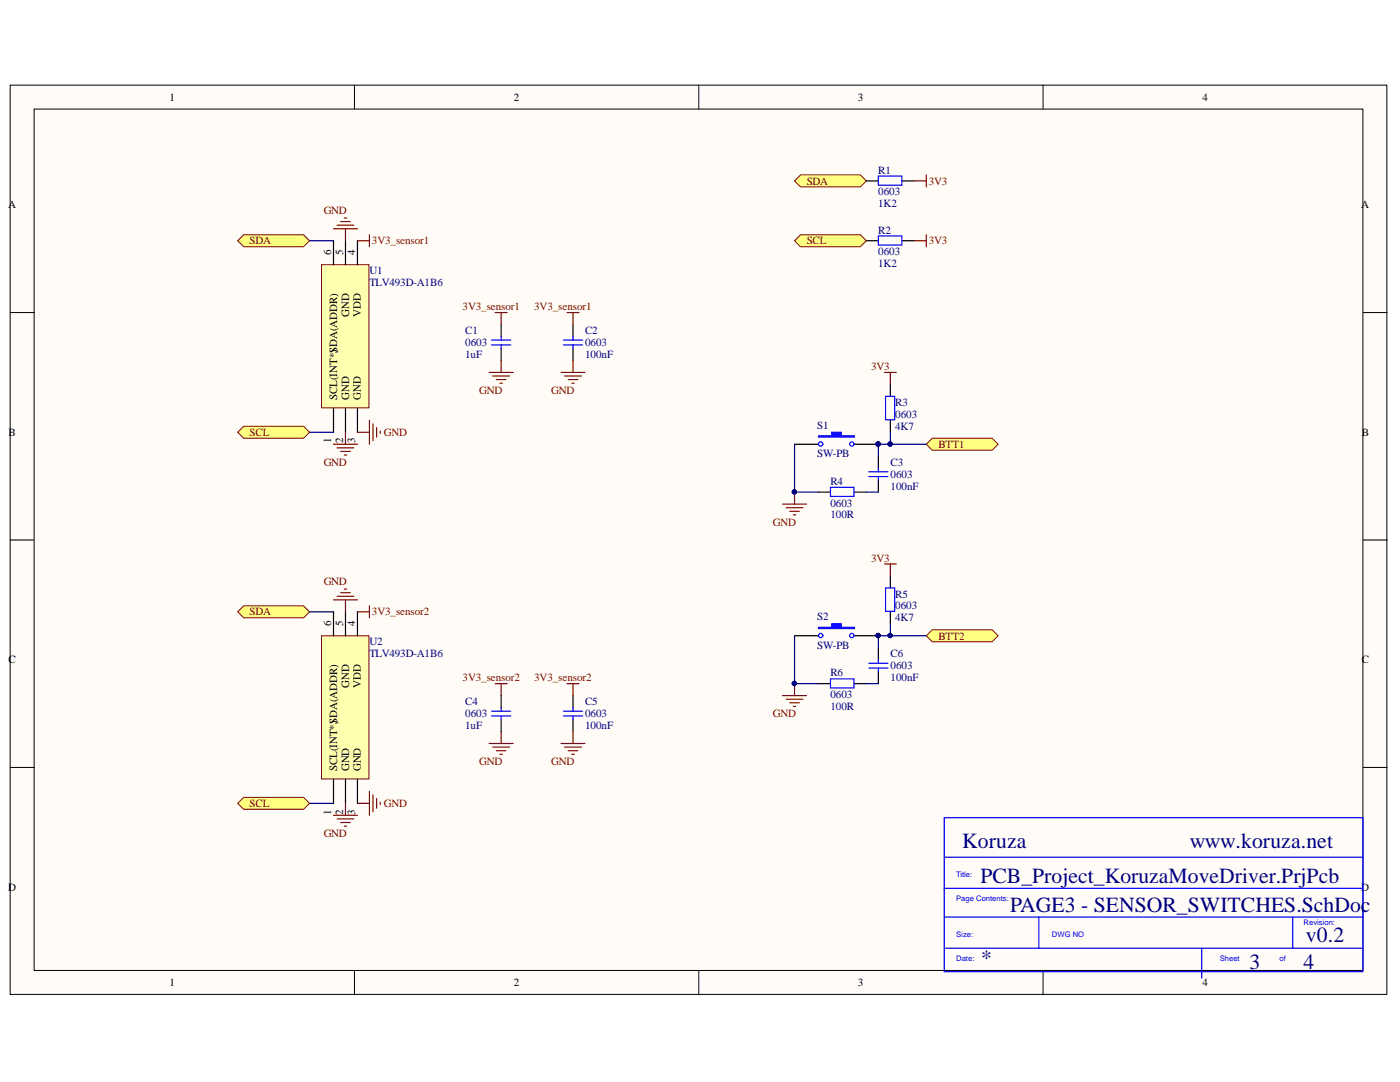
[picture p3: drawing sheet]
<svg xmlns="http://www.w3.org/2000/svg" width="279mm" height="216mm" viewBox="0 0 279 216" stroke-linecap="round" stroke-linejoin="round" font-family="sans-serif">
<g fill="#fffcf8" stroke="#000" stroke-width=".2">
<path d="M2 17h274.8v181.4h-274.8z"/>
<path d="M6.8 21.8h265.2v171.8h-265.2z"/>
</g>
<path d="M70.7 17v4.8M139.5 17v4.8M208.2 17v4.8M2 62.4h4.8M272.1 62.4h4.8M2 107.8h4.8M272.1 107.8h4.8M2 153.1h4.8M272.1 153.1h4.8M70.7 193.7v4.8M139.5 193.7v4.8M208.2 193.7v4.8" fill="none" stroke="#000" stroke-width=".2"/>
<path d="M100 64.8v2.3M100 69.5v2.4M114.4 64.8v2.3M114.4 69.5v2.4" fill="none" stroke="#000" stroke-width=".24"/>
<path d="M98.1 67.9h3.8M98.1 68.8h3.8M100 67.1v.8M100 68.8v.7M112.4 67.9h3.9M112.4 68.8h3.9M114.4 67.1v.8M114.4 68.8v.7" fill="none" stroke="#00f" stroke-width=".24"/>
<path d="M97.6 74.3h4.8M98.3 75h3.4M99.1 75.7h1.9M99.8 76.5h.5M100 71.9v2.4M112 74.3h4.7M112.7 75h3.3M113.4 75.7h1.9M114.1 76.5h.5M114.4 71.9v2.4" fill="none" stroke="#800000" stroke-width=".24"/>
<path d="M64.2 52.8h9.4v28.6h-9.4z" fill="#ffffb0" stroke="#800000" stroke-width=".2"/>
<path d="M66.6 48v4.8M68.9 48v4.8M71.3 48v4.8M66.6 81.5v4.8M68.9 81.5v4.8M71.3 81.5v4.8" fill="none" stroke="#000" stroke-width=".24"/>
<g fill="none" stroke="#800000" stroke-width=".24">
<path d="M66.6 45.7h4.7M67.3 44.9h3.3M68 44.2h1.9M68.7 43.5h.5M68.9 45.7v2.3M66.6 88.6h4.7M67.3 89.4h3.3M68 90.1h1.9M68.7 90.8h.5M68.9 86.3v2.3M71.3 86.3h2.4M73.7 83.9v4.7"/>
<path d="M74.4 84.6v3.3M75.2 85.3v1.9M75.9 86v.5"/>
</g>
<path d="M61.8 48h4.8M61.8 86.3h4.8" fill="none" stroke="#000080" stroke-width=".24"/>
<g fill="#ffff80" stroke="#800000" stroke-width=".2">
<path d="M47.4 48l1.2-1.2h12l1.2 1.2-1.2 1.2h-12z" fill-rule="evenodd"/>
<path d="M47.4 86.3l1.2-1.2h12l1.2 1.2-1.2 1.1h-12z" fill-rule="evenodd"/>
</g>
<path d="M97.6 148.4h4.8M98.3 149.1h3.4M99.1 149.8h1.9M99.8 150.5h.5M100 146v2.4M112 148.4h4.7M112.7 149.1h3.3M113.4 149.8h1.9M114.1 150.5h.5M114.4 146v2.4" fill="none" stroke="#800000" stroke-width=".24"/>
<path d="M114.4 138.8v2.4M114.4 143.6v2.4" fill="none" stroke="#000" stroke-width=".24"/>
<path d="M112.4 141.9h3.9M112.4 142.9h3.9M114.4 141.2v.7M114.4 142.9v.7" fill="none" stroke="#00f" stroke-width=".24"/>
<path d="M64.2 126.9h9.4v28.5h-9.4z" fill="#ffffb0" stroke="#800000" stroke-width=".2"/>
<path d="M172.9 48h2.4M180.1 48h2.4M66.6 122.1v4.8M68.9 122.1v4.8M71.3 122.1v4.8M66.6 155.5v4.8M68.9 155.5v4.8M71.3 155.5v4.8" fill="none" stroke="#000" stroke-width=".24"/>
<g fill="none" stroke="#800000" stroke-width=".24">
<path d="M182.5 48h2.4M184.9 46.8v2.4M66.6 119.7h4.7M67.3 119h3.3M68 118.3h1.9M68.7 117.5h.5M68.9 119.7v2.4M73.7 157.9v4.8M74.4 158.6v3.4M75.2 159.3v2M66.6 162.7h4.7M67.3 163.4h3.3"/>
<path d="M68 164.1h1.9M68.7 164.8h.5M68.9 160.3v2.4M71.3 160.3h2.4M75.9 160.1v.4"/>
</g>
<path d="M175.3 47.1h4.7v1.8h-4.7z" fill="none" stroke="#00f" stroke-width=".24"/>
<path d="M61.8 160.3h4.8" fill="none" stroke="#000080" stroke-width=".24"/>
<g fill="#ffff80" stroke="#800000" stroke-width=".2">
<path d="M47.4 122.1l1.2-1.2h12l1.2 1.2-1.2 1.2h-12z" fill-rule="evenodd"/>
<path d="M47.4 160.3l1.2-1.2h12l1.2 1.2-1.2 1.2h-12z" fill-rule="evenodd"/>
</g>
<path d="M71.3 48h2.4M73.7 46.8v2.4" fill="none" stroke="#800000" stroke-width=".24"/>
<path d="M158.6 88.6h4.7M170.5 88.6h4.8" fill="none" stroke="#000" stroke-width=".24"/>
<circle cx="175.3" cy="88.6" r=".43" fill="#000080" stroke="#000080" stroke-width=".2"/>
<path d="M163.3 87h2.7v-.7h1.9v.7h2.6v.2h-7.2z" fill-rule="evenodd" fill="#00f"/>
<g fill="none" stroke="#00f" stroke-width=".24">
<path d="M176.7 79.1h1.8v4.7h-1.8zM163.3 87h2.7v-.7h1.9v.7h2.6v.2h-7.2zM165.7 97.2h4.7v1.9h-4.7zM173.4 94.1h3.8M173.4 95.1h3.8M175.3 93.4v.7M175.3 95.1v.7"/>
<circle cx="163.8" cy="88.6" r=".43"/>
<circle cx="170" cy="88.6" r=".43"/>
</g>
<g fill="#000080" stroke="#000080" stroke-width=".2">
<circle cx="175.3" cy="88.6" r=".43"/>
<circle cx="177.6" cy="88.6" r=".43"/>
<circle cx="158.5" cy="98.2" r=".43"/>
<circle cx="175.3" cy="126.8" r=".43"/>
</g>
<path d="M177.7 76.7v2.4M163.3 98.2h2.4M170.5 98.2h2.4M175.3 91v2.4M175.3 95.8v2.4M177.7 83.9v2.4M158.6 126.9h4.7M170.5 126.9h4.8" fill="none" stroke="#000" stroke-width=".24"/>
<path d="M158.6 88.6v9.6h4.7M172.9 98.2h2.4M177.7 86.3v2.3h-2.4v2.4" fill="none" stroke="#000080" stroke-width=".24"/>
<path d="M176.5 74.3h2.4M177.7 74.3v2.4M158.6 98.2v2.4M156.2 100.6h4.8M156.9 101.3h3.3M157.6 102h1.9M158.3 102.7h.5" fill="none" stroke="#800000" stroke-width=".24"/>
<path d="M163.3 125.2h2.7v-.7h1.9v.7h2.6v.2h-7.2z" fill-rule="evenodd" fill="#00f"/>
<g fill="none" stroke="#00f" stroke-width=".24">
<path d="M176.7 117.3h1.8v4.7h-1.8zM163.3 125.2h2.7v-.7h1.9v.7h2.6v.2h-7.2zM165.7 135.5h4.7v1.8h-4.7zM173.4 132.4h3.8M173.4 133.3h3.8M175.3 131.6v.8M175.3 133.3v.7"/>
<circle cx="163.8" cy="126.8" r=".43"/>
<circle cx="170" cy="126.8" r=".43"/>
</g>
<g fill="#000080" stroke="#000080" stroke-width=".2">
<circle cx="175.3" cy="126.8" r=".43"/>
<circle cx="177.6" cy="126.8" r=".43"/>
<circle cx="158.5" cy="136.4" r=".43"/>
</g>
<path d="M177.7 114.9v2.4M163.3 136.4h2.4M170.5 136.4h2.4M175.3 129.2v2.4M175.3 134v2.4M177.7 122.1v2.4" fill="none" stroke="#000" stroke-width=".24"/>
<path d="M158.6 126.9v9.5h4.7M172.9 136.4h2.4M177.7 124.5v2.4h-2.4v2.3" fill="none" stroke="#000080" stroke-width=".24"/>
<path d="M176.5 112.5h2.4M177.7 112.5v2.4M156.2 138.8h4.8M156.9 139.5h3.3M158.6 136.4v2.4M157.6 140.2h1.9M158.3 141h.5" fill="none" stroke="#800000" stroke-width=".24"/>
<g fill="#ffff80" stroke="#800000" stroke-width=".2">
<path d="M184.9 126.9l1.2-1.2h11.9l1.2 1.2-1.2 1.2h-11.9z" fill-rule="evenodd"/>
<path d="M184.9 88.6l1.2-1.2h11.9l1.2 1.2-1.2 1.2h-11.9z" fill-rule="evenodd"/>
</g>
<path d="M177.7 88.6h7.2M61.8 122.1h4.8M177.7 126.9h7.2" fill="none" stroke="#000080" stroke-width=".24"/>
<g fill="#000080" stroke="#000080" stroke-width=".2">
<circle cx="177.6" cy="88.6" r=".43"/>
<circle cx="177.6" cy="126.8" r=".43"/>
</g>
<path d="M158.6 36.1l1.2-1.2h11.9l1.2 1.2-1.2 1.2h-11.9z" fill-rule="evenodd" fill="#ffff80" stroke="#800000" stroke-width=".2"/>
<path d="M182.5 36.1h2.4M184.9 34.9v2.4M98.8 62.4h2.4M100 62.4v2.4M113.2 62.4h2.4M114.4 62.4v2.4M71.3 122.1h2.4M73.7 120.9v2.4M98.8 136.4h2.4M100 136.4v2.4M113.2 136.4h2.4M114.4 136.4v2.4" fill="none" stroke="#800000" stroke-width=".24"/>
<path d="M172.9 36.1h2.4M180.1 36.1h2.4" fill="none" stroke="#000" stroke-width=".24"/>
<path d="M175.3 35.1h4.7v1.9h-4.7z" fill="none" stroke="#00f" stroke-width=".24"/>
<path d="M158.6 48l1.2-1.2h11.9l1.2 1.2-1.2 1.2h-11.9z" fill-rule="evenodd" fill="#ffff80" stroke="#800000" stroke-width=".2"/>
<path d="M100 138.8v2.4M100 143.6v2.4" fill="none" stroke="#000" stroke-width=".24"/>
<path d="M98.1 141.9h3.8M98.1 142.9h3.8M100 141.2v.7M100 142.9v.7M188.4 163.2h83.6v30.7h-83.6zM188.4 177.3h83.5M188.4 171h83.7M188.4 183h83.7M188.7 189.2h83.4M207.3 183v6.2M239.8 189.2v6M258 183v6.2" fill="none" stroke="#00f" stroke-width=".24"/>
<g font-size="4.3" fill="#000080">
<text x="192" y="169.2">Koruza</text>
<text x="237.4" y="169.2">www.koruza.net</text>
<text x="195.7" y="176.3">PCB_Project_KoruzaMoveDriver.PrjPcb</text>
<text x="201.6" y="182">PAGE3 - SENSOR_SWITCHES.SchDoc</text>
<text x="260.6" y="188">v0.2</text>
<text x="195.8" y="192.6">*</text>
<text x="249.3" y="193.3">3</text>
<text x="260.2" y="193.3">4</text>
</g>
<g font-size="2.2">
<text x="33.8" y="20.1">1</text>
<text x="102.6" y="20.1">2</text>
<text x="171.2" y="20.1">3</text>
<text x="240" y="20.1">4</text>
<text x="1.6" y="41.6">A</text>
<text x="271.7" y="41.6">A</text>
<text x="66.1" y="50.9" transform="rotate(-90 66.1 50.9)">6</text>
<text x="68.5" y="50.9" transform="rotate(-90 68.5 50.9)">5</text>
<text x="70.9" y="50.9" transform="rotate(-90 70.9 50.9)">4</text>
<text x="69.7" y="63.2" transform="rotate(-90 69.7 63.2)">GND</text>
<text x="72" y="63.2" transform="rotate(-90 72 63.2)">VDD</text>
<text x="67.3" y="79.8" transform="rotate(-90 67.3 79.8)">SCL(INT*)SDA(ADDR)</text>
<text x="69.7" y="79.8" transform="rotate(-90 69.7 79.8)">GND</text>
<text x="72" y="79.8" transform="rotate(-90 72 79.8)">GND</text>
<text x="1.7" y="87">B</text>
<text x="66.1" y="88.5" transform="rotate(-90 66.1 88.5)">1</text>
<text x="68.5" y="88.5" transform="rotate(-90 68.5 88.5)">2</text>
<text x="70.9" y="88.5" transform="rotate(-90 70.9 88.5)">3</text>
<text x="271.8" y="87">B</text>
<text x="66.1" y="124.9" transform="rotate(-90 66.1 124.9)">6</text>
<text x="68.5" y="124.9" transform="rotate(-90 68.5 124.9)">5</text>
<text x="70.9" y="124.9" transform="rotate(-90 70.9 124.9)">4</text>
<text x="1.7" y="132.3">C</text>
<text x="69.7" y="137.2" transform="rotate(-90 69.7 137.2)">GND</text>
<text x="72" y="137.2" transform="rotate(-90 72 137.2)">VDD</text>
<text x="271.8" y="132.3">C</text>
<text x="67.3" y="153.8" transform="rotate(-90 67.3 153.8)">SCL(INT*)SDA(ADDR)</text>
<text x="69.7" y="153.8" transform="rotate(-90 69.7 153.8)">GND</text>
<text x="72" y="153.8" transform="rotate(-90 72 153.8)">GND</text>
<text x="66.1" y="162.6" transform="rotate(-90 66.1 162.6)">1</text>
<text x="68.5" y="162.6" transform="rotate(-90 68.5 162.6)">2</text>
<text x="70.9" y="162.6" transform="rotate(-90 70.9 162.6)">3</text>
<text x="1.6" y="177.7">D</text>
<text x="271.7" y="177.7">D</text>
<text x="33.8" y="196.8">1</text>
<text x="102.6" y="196.8">2</text>
<text x="171.2" y="196.8">3</text>
<text x="240" y="196.8">4</text>
</g>
<g font-size="2.2" fill="#000080">
<text x="175.3" y="34.7">R1</text>
<text x="175.3" y="41.3">1K2</text>
<text x="175.3" y="39">0603</text>
<text x="175.3" y="46.7">R2</text>
<text x="175.3" y="53.3">1K2</text>
<text x="175.3" y="50.9">0603</text>
<text x="73.7" y="54.8">U1</text>
<text x="73.7" y="57.1">TLV493D-A1B6</text>
<text x="92.8" y="71.4">1uF</text>
<text x="92.8" y="66.7">C1</text>
<text x="92.8" y="69.1">0603</text>
<text x="116.8" y="71.4">100nF</text>
<text x="116.8" y="66.7">C2</text>
<text x="116.8" y="69.1">0603</text>
<text x="178.7" y="81.1">R3</text>
<text x="178.7" y="83.4">0603</text>
<text x="163.1" y="85.5">S1</text>
<text x="178.7" y="85.8">4K7</text>
<text x="163.1" y="91.3">SW-PB</text>
<text x="177.7" y="93">C3</text>
<text x="177.7" y="95.3">0603</text>
<text x="165.7" y="96.8">R4</text>
<text x="165.7" y="101.1">0603</text>
<text x="177.7" y="97.7">100nF</text>
<text x="165.7" y="103.4">100R</text>
<text x="178.7" y="119.2">R5</text>
<text x="163.1" y="123.7">S2</text>
<text x="178.7" y="124">4K7</text>
<text x="178.7" y="121.6">0603</text>
<text x="73.7" y="128.8">U2</text>
<text x="73.7" y="131.2">TLV493D-A1B6</text>
<text x="163.1" y="129.5">SW-PB</text>
<text x="177.7" y="131.2">C6</text>
<text x="165.7" y="135">R6</text>
<text x="177.7" y="136">100nF</text>
<text x="177.7" y="133.5">0603</text>
<text x="92.8" y="140.7">C4</text>
<text x="92.8" y="143.1">0603</text>
<text x="116.8" y="140.7">C5</text>
<text x="116.8" y="143.1">0603</text>
<text x="165.7" y="141.6">100R</text>
<text x="165.7" y="139.3">0603</text>
<text x="92.8" y="145.5">1uF</text>
<text x="116.8" y="145.5">100nF</text>
</g>
<g font-size="2.2" fill="#800000">
<text x="161" y="36.9">SDA</text>
<text x="185.3" y="36.9">3V3</text>
<text x="64.6" y="42.8">GND</text>
<text x="49.8" y="48.8">SDA</text>
<text x="74.2" y="48.8">3V3_sensor1</text>
<text x="161" y="48.8">SCL</text>
<text x="185.3" y="48.8">3V3</text>
<text x="92.3" y="61.9">3V3_sensor1</text>
<text x="106.6" y="61.9">3V3_sensor1</text>
<text x="173.8" y="73.9">3V3</text>
<text x="95.6" y="78.6">GND</text>
<text x="110" y="78.6">GND</text>
<text x="49.8" y="87">SCL</text>
<text x="76.6" y="87">GND</text>
<text x="187.3" y="89.3">BTT1</text>
<text x="64.6" y="93">GND</text>
<text x="154.2" y="104.9">GND</text>
<text x="173.8" y="112.1">3V3</text>
<text x="64.6" y="116.8">GND</text>
<text x="49.8" y="122.8">SDA</text>
<text x="74.2" y="122.8">3V3_sensor2</text>
<text x="187.3" y="127.6">BTT2</text>
<text x="92.3" y="136">3V3_sensor2</text>
<text x="106.6" y="136">3V3_sensor2</text>
<text x="154.2" y="143.1">GND</text>
<text x="95.6" y="152.6">GND</text>
<text x="110" y="152.6">GND</text>
<text x="49.8" y="161">SCL</text>
<text x="76.6" y="161">GND</text>
<text x="64.6" y="167">GND</text>
</g>
<g font-size="1.5" fill="#00f">
<text x="190.8" y="175">Title:</text>
<text x="190.8" y="179.8">Page Contents:</text>
<text x="260.2" y="184.6">Revision:</text>
<text x="190.8" y="186.9">Size:</text>
<text x="190.8" y="191.8">Date:</text>
<text x="209.9" y="186.9">DWG NO</text>
<text x="243.4" y="191.8">Sheet</text>
<text x="255.3" y="191.8">of</text>
</g>
</svg>
